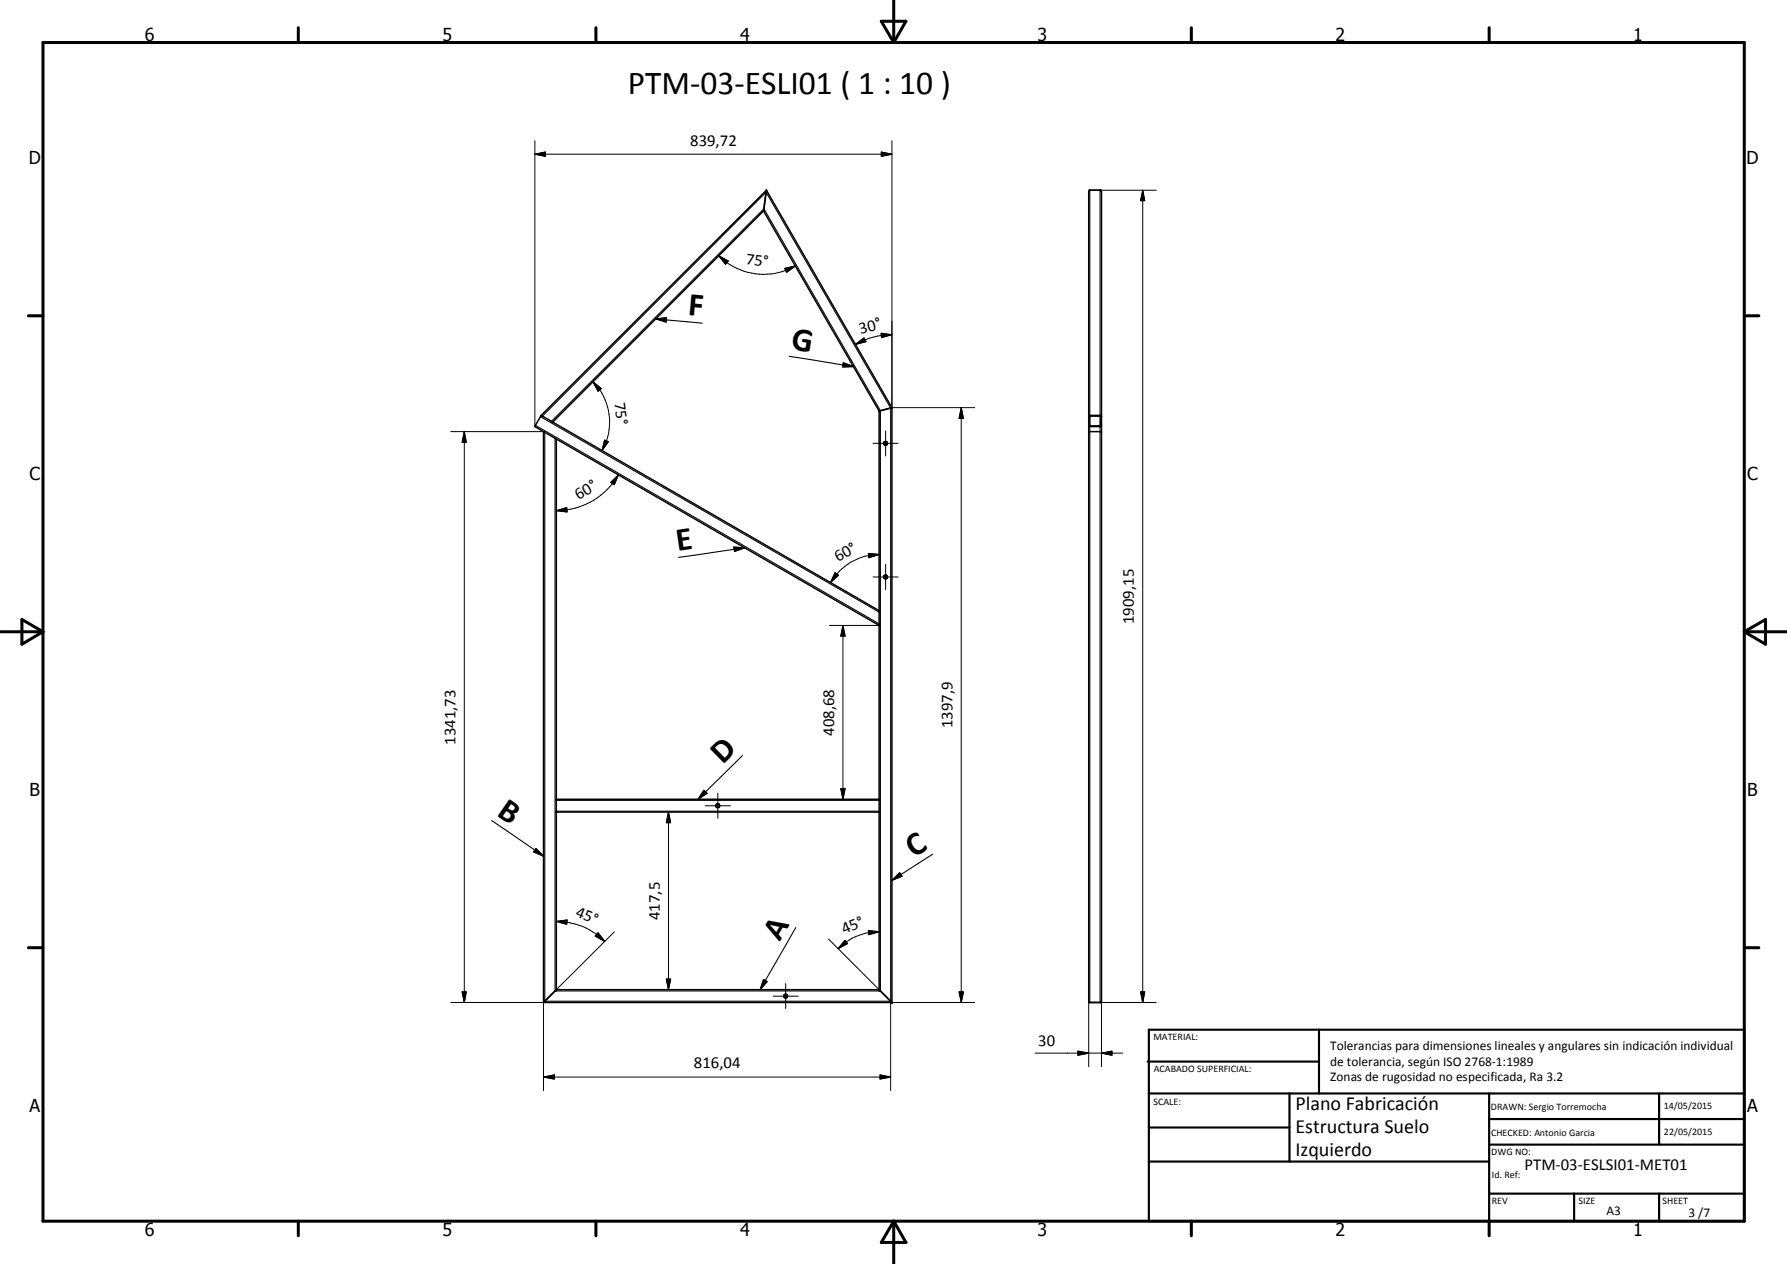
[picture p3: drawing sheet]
<svg xmlns="http://www.w3.org/2000/svg" width="420mm" height="297mm" viewBox="0 0 420 297" stroke-linecap="round" stroke-linejoin="round" font-family="sans-serif">
<g fill="none" stroke="#000" stroke-width=".35">
<path d="M179.5 49.6l27.2 47M180.2 44.7l-.6 4.8-49.6 49.7M180.2 44.7l29.5 51.1M180.2 44.7l-52.9 53M256.1 44.7h2.7l.2 .5v190.1l-.2 .3h-2.6l-.2-.2v-190.4zM127.2 97.7l-1.4 2.5M127.3 97.7l2.7 1.5M130 99.2l76.7 44.3M206.7 96.6v136M206.8 96.6h-.1M209.7 95.8l-3 .8M209.7 95.8v139.8"/>
<path d="M256 97.7h.1M256.1 97.7l-.1 .1M256.2 97.6l-.2 .1M256.2 97.6l-.1 .1M256.2 97.8h2.5v2.2l-2.5 .1zM256.2 97.6h2.4l.4 .3M258.7 97.6l.2 .1M258.9 97.7h.1M258.9 97.7l.1 .1M259 99.9l-.4 .3h-2.4l-.2-.1M125.8 100.2h.1M125.8 100.2l2 1.2"/>
<path d="M127.8 101.4v134.2h81.9M127.8 101.4l3 1.7v129.5M130.8 103.2l75.9 43.8M256 101.5l2.8-.1 .2 .2M130.8 187.8h75.9M130.8 190.8h75.9M130.8 232.6l-3 3M130.8 232.6h75.9M206.7 232.6l3 3"/>
<circle cx="208.2" cy="104.2" r=".45"/>
<circle cx="208.2" cy="135.6" r=".45"/>
<circle cx="168.7" cy="189.3" r=".46"/>
<circle cx="184.7" cy="234.1" r=".46"/>
</g>
<g fill="#000">
<circle cx="180.2" cy="44.7" r=".18"/>
<circle cx="127.2" cy="97.6" r=".18"/>
<circle cx="209.7" cy="95.8" r=".18"/>
<circle cx="130.8" cy="232.6" r=".18"/>
<circle cx="206.7" cy="232.6" r=".18"/>
<circle cx="209.7" cy="235.6" r=".18"/>
</g>
<g fill="none" stroke="#000" stroke-width=".25">
<path d="M256.2 44.7v52.9M258.6 44.7v52.9M154.2 74.9l2.5-.2-.1 1zM154.2 74.9l10.9 1M125.9 99.9l80.8 46.7M127.1 97.9l79.6 45.9M127.5 97.8l52.6-52.6 29.3 50.7v139.4h-81.3v-133.7M129.7 99l49.9-49.9 27.4 47.4v136.4h-76.5v-129.9M185.6 83.7l15.1 2.4M198.3 85.3l2.4 .8-2.5 .1zM256.2 97.8v2.3M258.6 97.8v2.3"/>
<path d="M256.2 100.2v135.4M258.6 100.2v135.4M172.5 128.6l2.6 .1-2.4 .9zM175.1 128.7l-15.6 2.3M174.6 177.5l-10.5 10.3M115.6 192.8l12.2 8.4M126 199.4l1.8 1.8-2.3-1zM130.8 190.6h75.9M130.8 188.1h75.9M165.5 185.7l.7 .7-2.1 1.4zM187.1 218l-8.4 14.6M209.7 206.9l1.8-1.8 .6 .8z"/>
<path d="M219.3 200.7l-9.6 6.2M179.5 230.2l.9 .5-1.7 1.9z"/>
</g>
<g fill="none" stroke="#000" stroke-width=".71">
<path d="M10.1 10h400v277h-400zM70.1 6.5v3.5M140.1 6.5v3.5M207.2 5h5.8l-2.9 5zM210.1 0v10M280.1 6.5v3.5M350.1 6.5v3.5M6.7 74.2h3.4M410.1 74.2h3.4M.2 148.5h9.9M5.2 145.6l4.9 2.9-4.9 2.9zM410.1 148.5h10"/>
<path d="M410.1 148.5l5-2.9v5.8zM6.7 222.7h3.4M410.1 222.7h3.4M70.1 287v3.4M140.1 287v3.4M210.1 287v10M210.1 287l2.9 5h-5.8zM280.1 287v3.4M350.1 287v3.4"/>
</g>
<g fill="none" stroke="#000" stroke-width=".51">
<path d="M269.8 249.5h40.3M270.1 242h140v45h-140zM270.1 257h140M303.2 257v16M310.1 242v15M350.1 257v30M390.1 257v12M270.1 265h33.1M270.1 273h80M350.1 269h60M350.1 263h60M350.1 280.5h60"/>
<path d="M370.1 280.5v6.5M390.1 280.5v6.5"/>
</g>
<g fill="none" stroke="#000" stroke-width=".24">
<path d="M125.8 36.2l2.4-.5v1zM125.8 36.2h83.9M125.8 33.1v67.1M207.2 35.7l2.5 .5-2.5 .5zM209.7 33.1v62.7h19.5M258.6 44.7h13.3M268.7 44.7l.4 2.5h-.9zM268.7 44.7v190.9M169 60.1l2.2 1.2-.6 .8zM169 60.1a15 15 0 0 0 18 2.4M184.5 63.1l2.5-.6-2.1 1.5zM207.2 78.3l2.5 .4-2.4 .6z"/>
<path d="M209.7 78.7a16.9 16.9 0 0 0-8.6 2.2M139.4 89.7l2 1.6-.8 .6zM139.4 89.7a13.4 13.4 0 0 1 2.2 16.2M201.1 80.9l2-1.5 .5 .9zM226 95.8l.5 2.5h-1zM226 95.8v139.8M106 101.4h21.8M109.2 101.4l.4 2.5h-.9zM109.2 101.4v134.2M142.1 103.4l.9 .4-1.4 2.1zM143.6 113.4l1.8-1.8-1 2.3zM145.4 111.6a16.8 16.8 0 0 1-14.6 8.4"/>
<path d="M205.3 104.2h5.8M208.2 101.3v5.8M130.8 120l2.5-.7v1zM196.3 134.6l.8 .6-1.8 1.7zM204.2 130l2.5 .3-2.4 .8zM205.3 135.6h5.8M206.7 130.3a13.2 13.2 0 0 0-11.4 6.6M208.2 132.6v6M195 147h11.7M198.2 147l.5 2.5h-1zM198.2 147v40.8M157.2 190.8l.5 2.5h-1z"/>
<path d="M157.2 190.8v41.8M165.8 189.4h5.9M168.8 186.4v5.9M197.7 185.3h1l-.5 2.5zM130.8 216.5l2.5-.3v1zM130.8 216.5a15.7 15.7 0 0 1 11.4 4.7M140.6 219.2l1.6 2-2.3-1.2zM144.4 219l-13.9 13.9M204.2 218.7l2.5 .2-2.5 .8zM206.7 218.9a13.6 13.6 0 0 0-9.6 4M106 235.6h21.8v20.7M108.7 233.1h.9l-.4 2.5z"/>
<path d="M156.7 230.1h1l-.5 2.5zM181.8 234.1h5.9M184.7 231.1v5.9M194.8 220.7l12.2 12.2M198.7 221l.6 .7-2.2 1.2zM209.4 235.3v21M209.7 235.6h19.5M225.5 233.1h1l-.5 2.5zM256 235.3v15.4M258.6 235.6h13.3M259 235.3v15.4M268.2 233.1h.9l-.4 2.5z"/>
<path d="M127.8 253.1l2.5-.5v1zM127.8 253.1h81.6M206.9 252.6l2.5 .5-2.5 .5zM243.4 247.5h20.6M253.4 247l2.6 .5-2.6 .5zM259 247.5l2.4-.5v1z"/>
</g>
<g fill="#000">
<path d="M125.8 36.2l2.4-.5v1zM207.2 35.7l2.5 .5-2.5 .5zM268.7 44.7l.4 2.5h-.9zM154.2 74.9l2.5-.2-.1 1zM169 60.1l2.2 1.2-.6 .8zM184.5 63.1l2.5-.6-2.1 1.5zM201.1 80.9l2-1.5 .5 .9zM207.2 78.3l2.5 .4-2.4 .6zM139.4 89.7l2 1.6-.8 .6zM198.3 85.3l2.4 .8-2.5 .1zM226 95.8l.5 2.5h-1zM109.2 101.4l.4 2.5h-.9z"/>
<path d="M130.8 120l2.5-.7v1zM142.1 103.4l.9 .4-1.4 2.1zM143.6 113.4l1.8-1.8-1 2.3zM172.5 128.6l2.6 .1-2.4 .9zM196.3 134.6l.8 .6-1.8 1.7zM204.2 130l2.5 .3-2.4 .8zM198.2 147l.5 2.5h-1zM157.2 190.8l.5 2.5h-1zM165.5 185.7l.7 .7-2.1 1.4zM197.7 185.3h1l-.5 2.5zM126 199.4l1.8 1.8-2.3-1zM130.8 216.5l2.5-.3v1z"/>
<path d="M140.6 219.2l1.6 2-2.3-1.2zM204.2 218.7l2.5 .2-2.5 .8zM209.7 206.9l1.8-1.8 .6 .8zM108.7 233.1h.9l-.4 2.5zM156.7 230.1h1l-.5 2.5zM179.5 230.2l.9 .5-1.7 1.9zM198.7 221l.6 .7-2.2 1.2zM225.5 233.1h1l-.5 2.5zM268.2 233.1h.9l-.4 2.5zM127.8 253.1l2.5-.5v1zM206.9 252.6l2.5 .5-2.5 .5zM253.4 247l2.6 .5-2.6 .5z"/>
<path d="M259 247.5l2.4-.5v1z"/>
</g>
<g font-size="7.9">
<text x="147.6" y="22">PTM-03-ESLI01 ( 1 : 10 )</text>
<text x="161.7" y="74" transform="rotate(5 161.7 74)">F</text>
<text x="185.8" y="82.1" transform="rotate(9 185.8 82.1)">G</text>
<text x="159.3" y="129.5" transform="rotate(-8 159.3 129.5)">E</text>
<text x="169.9" y="179.9" transform="rotate(-44 169.9 179.9)">D</text>
<text x="116.6" y="191.5" transform="rotate(34 116.6 191.5)">B</text>
<text x="214.9" y="201.6" transform="rotate(-32 214.9 201.6)">C</text>
<text x="183.3" y="221.3" transform="rotate(-60 183.3 221.3)">A</text>
</g>
<g font-size="4.7">
<text x="304.6" y="260.8">Plano Fabricación</text>
<text x="304.6" y="266.2">Estructura Suelo</text>
<text x="304.6" y="271.6">Izquierdo</text>
</g>
<g font-size="4.2">
<text x="34" y="9.6">6</text>
<text x="104" y="9.6">5</text>
<text x="174" y="9.6">4</text>
<text x="244" y="9.6">3</text>
<text x="314" y="9.6">2</text>
<text x="384" y="9.6">1</text>
<text x="6.8" y="38.7">D</text>
<text x="410.6" y="38.7">D</text>
<text x="7" y="112.9">C</text>
<text x="410.8" y="112.9">C</text>
<text x="7" y="187.1">B</text>
<text x="410.8" y="187.1">B</text>
<text x="7" y="261.4">A</text>
<text x="410.8" y="261.4">A</text>
<text x="34" y="290.4">6</text>
<text x="104" y="290.4">5</text>
<text x="174" y="290.4">4</text>
<text x="244" y="290.4">3</text>
<text x="314" y="290.4">2</text>
<text x="384" y="290.4">1</text>
</g>
<g font-size="3.9">
<text x="162.3" y="34.2">839,72</text>
<text x="175.2" y="62.1" transform="rotate(7 175.2 62.1)">75°</text>
<text x="202.3" y="78.4" transform="rotate(-15 202.3 78.4)">30°</text>
<text x="144.5" y="94.6" transform="rotate(82 144.5 94.6)">75°</text>
<text x="136" y="117.4" transform="rotate(-30 136 117.4)">60°</text>
<text x="197.1" y="132.1" transform="rotate(-30 197.1 132.1)">60°</text>
<text x="266.6" y="146.6" transform="rotate(-90 266.6 146.6)">1909,15</text>
<text x="196.2" y="172.9" transform="rotate(-90 196.2 172.9)">408,68</text>
<text x="224" y="171.2" transform="rotate(-90 224 171.2)">1397,9</text>
<text x="107.1" y="175" transform="rotate(-90 107.1 175)">1341,73</text>
<text x="135.1" y="215.3" transform="rotate(22 135.1 215.3)">45°</text>
<text x="155.1" y="216.2" transform="rotate(-90 155.1 216.2)">417,5</text>
<text x="198.4" y="219.6" transform="rotate(-22 198.4 219.6)">45°</text>
<text x="244.1" y="245.9">30</text>
<text x="163.1" y="251">816,04</text>
<text x="358.5" y="275">PTM-03-ESLSI01-MET01</text>
</g>
<g font-size="3.1">
<text x="312.7" y="246.8">Tolerancias para dimensiones lineales y angulares sin indicación individual</text>
<text x="312.7" y="250.4">de tolerancia, según ISO 2768-1:1989</text>
<text x="312.7" y="254">Zonas de rugosidad no especificada, Ra 3.2</text>
<text x="377.7" y="285.6">A3</text>
<text x="397" y="285.9">3 /7</text>
</g>
<g font-size="2.4">
<text x="271.2" y="244.4">MATERIAL:</text>
<text x="271.3" y="252">ACABADO SUPERFICIAL:</text>
<text x="271.2" y="259.7">SCALE:</text>
<text x="350.6" y="260.8">DRAWN: Sergio Torremocha</text>
<text x="391.2" y="260.6">14/05/2015</text>
<text x="350.6" y="267">CHECKED: Antonio Garcia</text>
<text x="391.2" y="266.7">22/05/2015</text>
<text x="350.6" y="271.4">DWG NO:</text>
<text x="350.8" y="276.9">Id. Ref:</text>
<text x="350.8" y="282.8">REV</text>
<text x="371.2" y="282.9">SIZE</text>
<text x="390.9" y="282.9">SHEET</text>
</g>
</svg>
